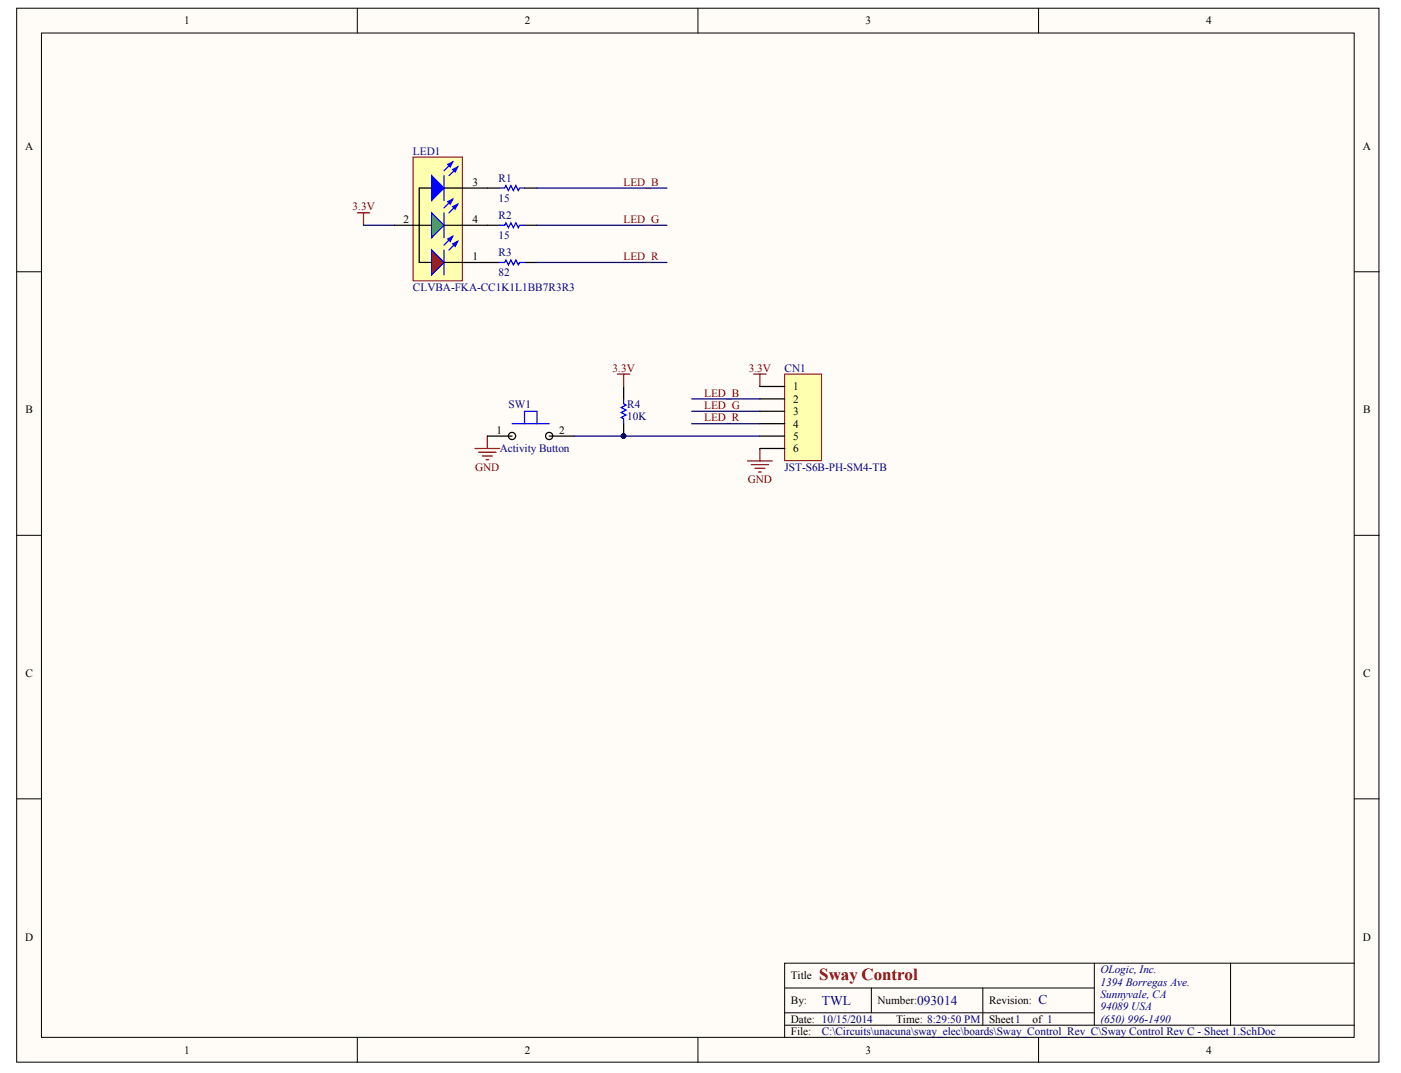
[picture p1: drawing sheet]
<svg xmlns="http://www.w3.org/2000/svg" width="273mm" height="209mm" viewBox="0 0 273 209" stroke-linecap="round" stroke-linejoin="round" font-family="sans-serif">
<g fill="#fffcf8" stroke="#000" stroke-width=".19">
<path d="M3.3 1.6h265.5v205.5h-265.5z"/>
<path d="M8.1 6.4h255.8v195.8h-255.8z"/>
</g>
<g fill="none" stroke="#000" stroke-width=".19">
<path d="M69.6 1.6v4.8M136 1.6v4.8M202.4 1.6v4.8M3.3 53h4.8M264 53h4.8M3.3 104.4h4.8M264 104.4h4.8M3.3 155.8h4.8M264 155.8h4.8M152.9 192.6h60.4M152.9 199.9h111.1M152.9 197.5h60.4"/>
<path d="M169.8 192.6v4.9M191.6 192.6v7.3M213.3 187.8v12.1M239.8 187.8h-86.9v14.5M264 187.8h-24.2v12.1M69.6 202.3v4.8M136 202.3v4.8M202.4 202.3v4.8"/>
</g>
<path d="M95 36.7h2.4M102.2 36.7h2.4M95 43.9h2.4M95 51.2h2.4M102.2 43.9h2.4M102.2 51.2h2.4M121.5 75.4v2.4M121.5 82.6v2.4" fill="none" stroke="#000" stroke-width=".24"/>
<path d="M97.4 36.7h1l.2-.5 .5 .9 .5-.9 .5 .9 .4-.9 .5 .9 .3-.4h.9M97.4 43.9h1l.2-.5 .5 1 .5-1 .5 1 .4-1 .5 1 .3-.5h.9M97.4 51.2h1l.2-.5 .5 1 .5-1 .5 1 .4-1 .5 1 .3-.5h.9M121.5 77.8v.9l.5 .3-.9 .5 .9 .4-.9 .5 .9 .5-.9 .5 .4 .2v1" fill="none" stroke="#00f" stroke-width=".24"/>
<path d="M104.6 36.7h25.4M70.8 43.9h6.1M104.6 43.9h25.4M104.6 51.2h25.4M134.8 77.8h13.3M111.9 85h36.2M134.8 80.2h13.3M134.8 82.6h13.3" fill="none" stroke="#000080" stroke-width=".24"/>
<g fill="none" stroke="#800000" stroke-width=".24">
<path d="M69.6 41.5h2.5M70.8 41.5v2.4M120.3 72.9h2.4M121.5 72.9v2.5M146.9 72.9h2.4M148.1 72.9v2.5M92.6 87.4h4.8M93.3 88.2h3.4M94 88.9h2M94.7 89.6h.5M95 85v2.4M145.7 89.9h4.8"/>
<path d="M146.4 90.6h3.4M147.1 91.3h2M147.9 92h.4M148.1 87.4v2.5"/>
</g>
<circle cx="121.5" cy="85" r=".46" fill="#000080" stroke="#000080" stroke-width=".19"/>
<path d="M80.5 30.6h9.6v24.2h-9.6z" fill="#ffffb0" stroke="#800000" stroke-width=".19"/>
<path d="M90.2 36.7h4.8M76.9 43.9h4.8" fill="none" stroke="#000" stroke-width=".24"/>
<path d="M84.1 41.5l2.4 2.4-2.4 2.4z" fill="#00bf00" stroke="#00f" stroke-width=".24"/>
<path d="M88.2 38.8l-1.7 1.7M89.2 39.8l-1.7 1.7M86.5 41.5v4.8" fill="none" stroke="#00f" stroke-width=".24"/>
<g fill="#00f" stroke="#00f" stroke-width=".24">
<path d="M88.2 40.3l1-.5-.5 1z"/>
<path d="M87.3 39.3l.9-.5-.5 1z"/>
</g>
<path d="M90.2 51.2h4.8M90.2 43.9h4.8" fill="none" stroke="#000" stroke-width=".24"/>
<path d="M84.1 48.8l2.4 2.4-2.4 2.4z" fill="#bf0000" stroke="#00f" stroke-width=".24"/>
<path d="M86.5 34.2v4.9M88.2 31.6l-1.7 1.7M89.2 32.6l-1.7 1.6M86.5 48.8v4.8M88.2 46.1l-1.7 1.7M89.2 47.1l-1.7 1.7M99.8 82.6h4.8M102.2 82.6v-2.4h2.4v2.4h2.5" fill="none" stroke="#00f" stroke-width=".24"/>
<g fill="#00f" stroke="#00f" stroke-width=".24">
<path d="M88.2 47.5l1-.4-.5 .9z"/>
<path d="M87.3 46.6l.9-.5-.5 1z"/>
<path d="M84.1 34.2l2.4 2.5-2.4 2.4z"/>
<path d="M88.2 33l1-.4-.5 .9z"/>
<path d="M87.3 32.1l.9-.5-.5 1z"/>
</g>
<g fill="none" stroke="#000" stroke-width=".24">
<path d="M84.1 36.7h-2.4v14.5h2.4M86.5 36.7h3.7M81.7 43.9h2.4M86.5 51.2h3.7M86.5 43.9h3.7M95 85h4.8M107.1 85h4.8"/>
<circle cx="99.8" cy="85" r=".7"/>
<circle cx="107" cy="85" r=".7"/>
</g>
<path d="M152.9 72.9h7.2v16.9h-7.2z" fill="#ffffb0" stroke="#800000" stroke-width=".19"/>
<path d="M148.1 75.4h4.8M148.1 77.8h4.8M148.1 80.2h4.8M148.1 82.6h4.8M148.1 85h4.8M148.1 87.4h4.8" fill="none" stroke="#000" stroke-width=".24"/>
<text font-size="3.3" fill="#800000" x="159.7" y="191">Sway Control</text>
<g font-size="2.6" fill="#000080">
<text x="160.2" y="195.9">TWL</text>
<text x="178.8" y="195.9">093014</text>
<text x="202.4" y="195.7">C</text>
</g>
<g font-size="2.2">
<text x="35.9" y="4.8">1</text>
<text x="102.3" y="4.8">2</text>
<text x="168.7" y="4.8">3</text>
<text x="235.1" y="4.8">4</text>
<text x="4.9" y="29.2">A</text>
<text x="265.6" y="29.2">A</text>
<text x="92.1" y="36.2">3</text>
<text x="78.7" y="43.4">2</text>
<text x="92.1" y="43.4">4</text>
<text x="92.1" y="50.7">1</text>
<text x="154.6" y="76.1">1</text>
<text x="4.9" y="80.6">B</text>
<text x="154.6" y="78.5">2</text>
<text x="154.6" y="80.9">3</text>
<text x="154.6" y="83.4">4</text>
<text x="265.7" y="80.6">B</text>
<text x="96.8" y="84.5">1</text>
<text x="109" y="84.5">2</text>
<text x="154.6" y="85.8">5</text>
<text x="154.6" y="88.2">6</text>
<text x="4.9" y="132">C</text>
<text x="265.7" y="132">C</text>
<text x="4.9" y="183.4">D</text>
<text x="265.6" y="183.4">D</text>
<text x="154.1" y="190.9">Title</text>
<text x="154.1" y="195.8">By:</text>
<text x="171" y="195.8">Number:</text>
<text x="192.8" y="195.8">Revision:</text>
<text x="154.1" y="199.4">Date: 10/15/2014</text>
<text x="154.1" y="201.8">File:</text>
<text x="174.7" y="199.4">Time: 8:29:50 PM</text>
<text x="192.8" y="199.4">Sheet1</text>
<text x="201.2" y="199.4">of 1</text>
<text x="35.9" y="205.4">1</text>
<text x="102.3" y="205.4">2</text>
<text x="168.7" y="205.4">3</text>
<text x="235.1" y="205.4">4</text>
</g>
<g font-size="2.2" fill="#000080">
<text x="80.5" y="30.1">LED1</text>
<text x="97.2" y="35.5">R1</text>
<text x="97.2" y="39.3">15</text>
<text x="97.2" y="42.7">R2</text>
<text x="97.2" y="46.6">15</text>
<text x="97.2" y="50">R3</text>
<text x="97.2" y="53.9">82</text>
<text x="80.5" y="56.8">CLVBA-FKA-CC1K1L1BB7R3R3</text>
<text x="152.9" y="72.5">CN1</text>
<text x="99.1" y="79.5">SW1</text>
<text x="122.2" y="79.5">R4</text>
<text x="122.2" y="81.9">10K</text>
<text x="97.4" y="88.2">Activity Button</text>
<text x="152.9" y="91.8">JST-S6B-PH-SM4-TB</text>
<text x="214.5" y="189.7">OLogic, Inc.</text>
<text x="214.5" y="192.2">1394 Borregas Ave.</text>
<text x="214.5" y="194.6">Sunnyvale, CA</text>
<text x="214.5" y="197">94089 USA</text>
<text x="160.2" y="201.8">C:\Circuits\unacuna\sway_elec\boards\Sway_Control_Rev_C\Sway Control Rev C - Sheet 1.SchDoc</text>
<text x="214.5" y="199.4">(650) 996-1490</text>
</g>
<g font-size="2.2" fill="#800000">
<text x="68.7" y="41">3.3V</text>
<text x="121.5" y="36.2">LED_B</text>
<text x="121.5" y="43.4">LED_G</text>
<text x="121.5" y="50.7">LED_R</text>
<text x="119.4" y="72.5">3.3V</text>
<text x="137.2" y="77.3">LED_B</text>
<text x="145.9" y="72.5">3.3V</text>
<text x="137.2" y="82.1">LED_R</text>
<text x="137.2" y="79.7">LED_G</text>
<text x="92.6" y="91.8">GND</text>
<text x="145.7" y="94.2">GND</text>
</g>
</svg>
